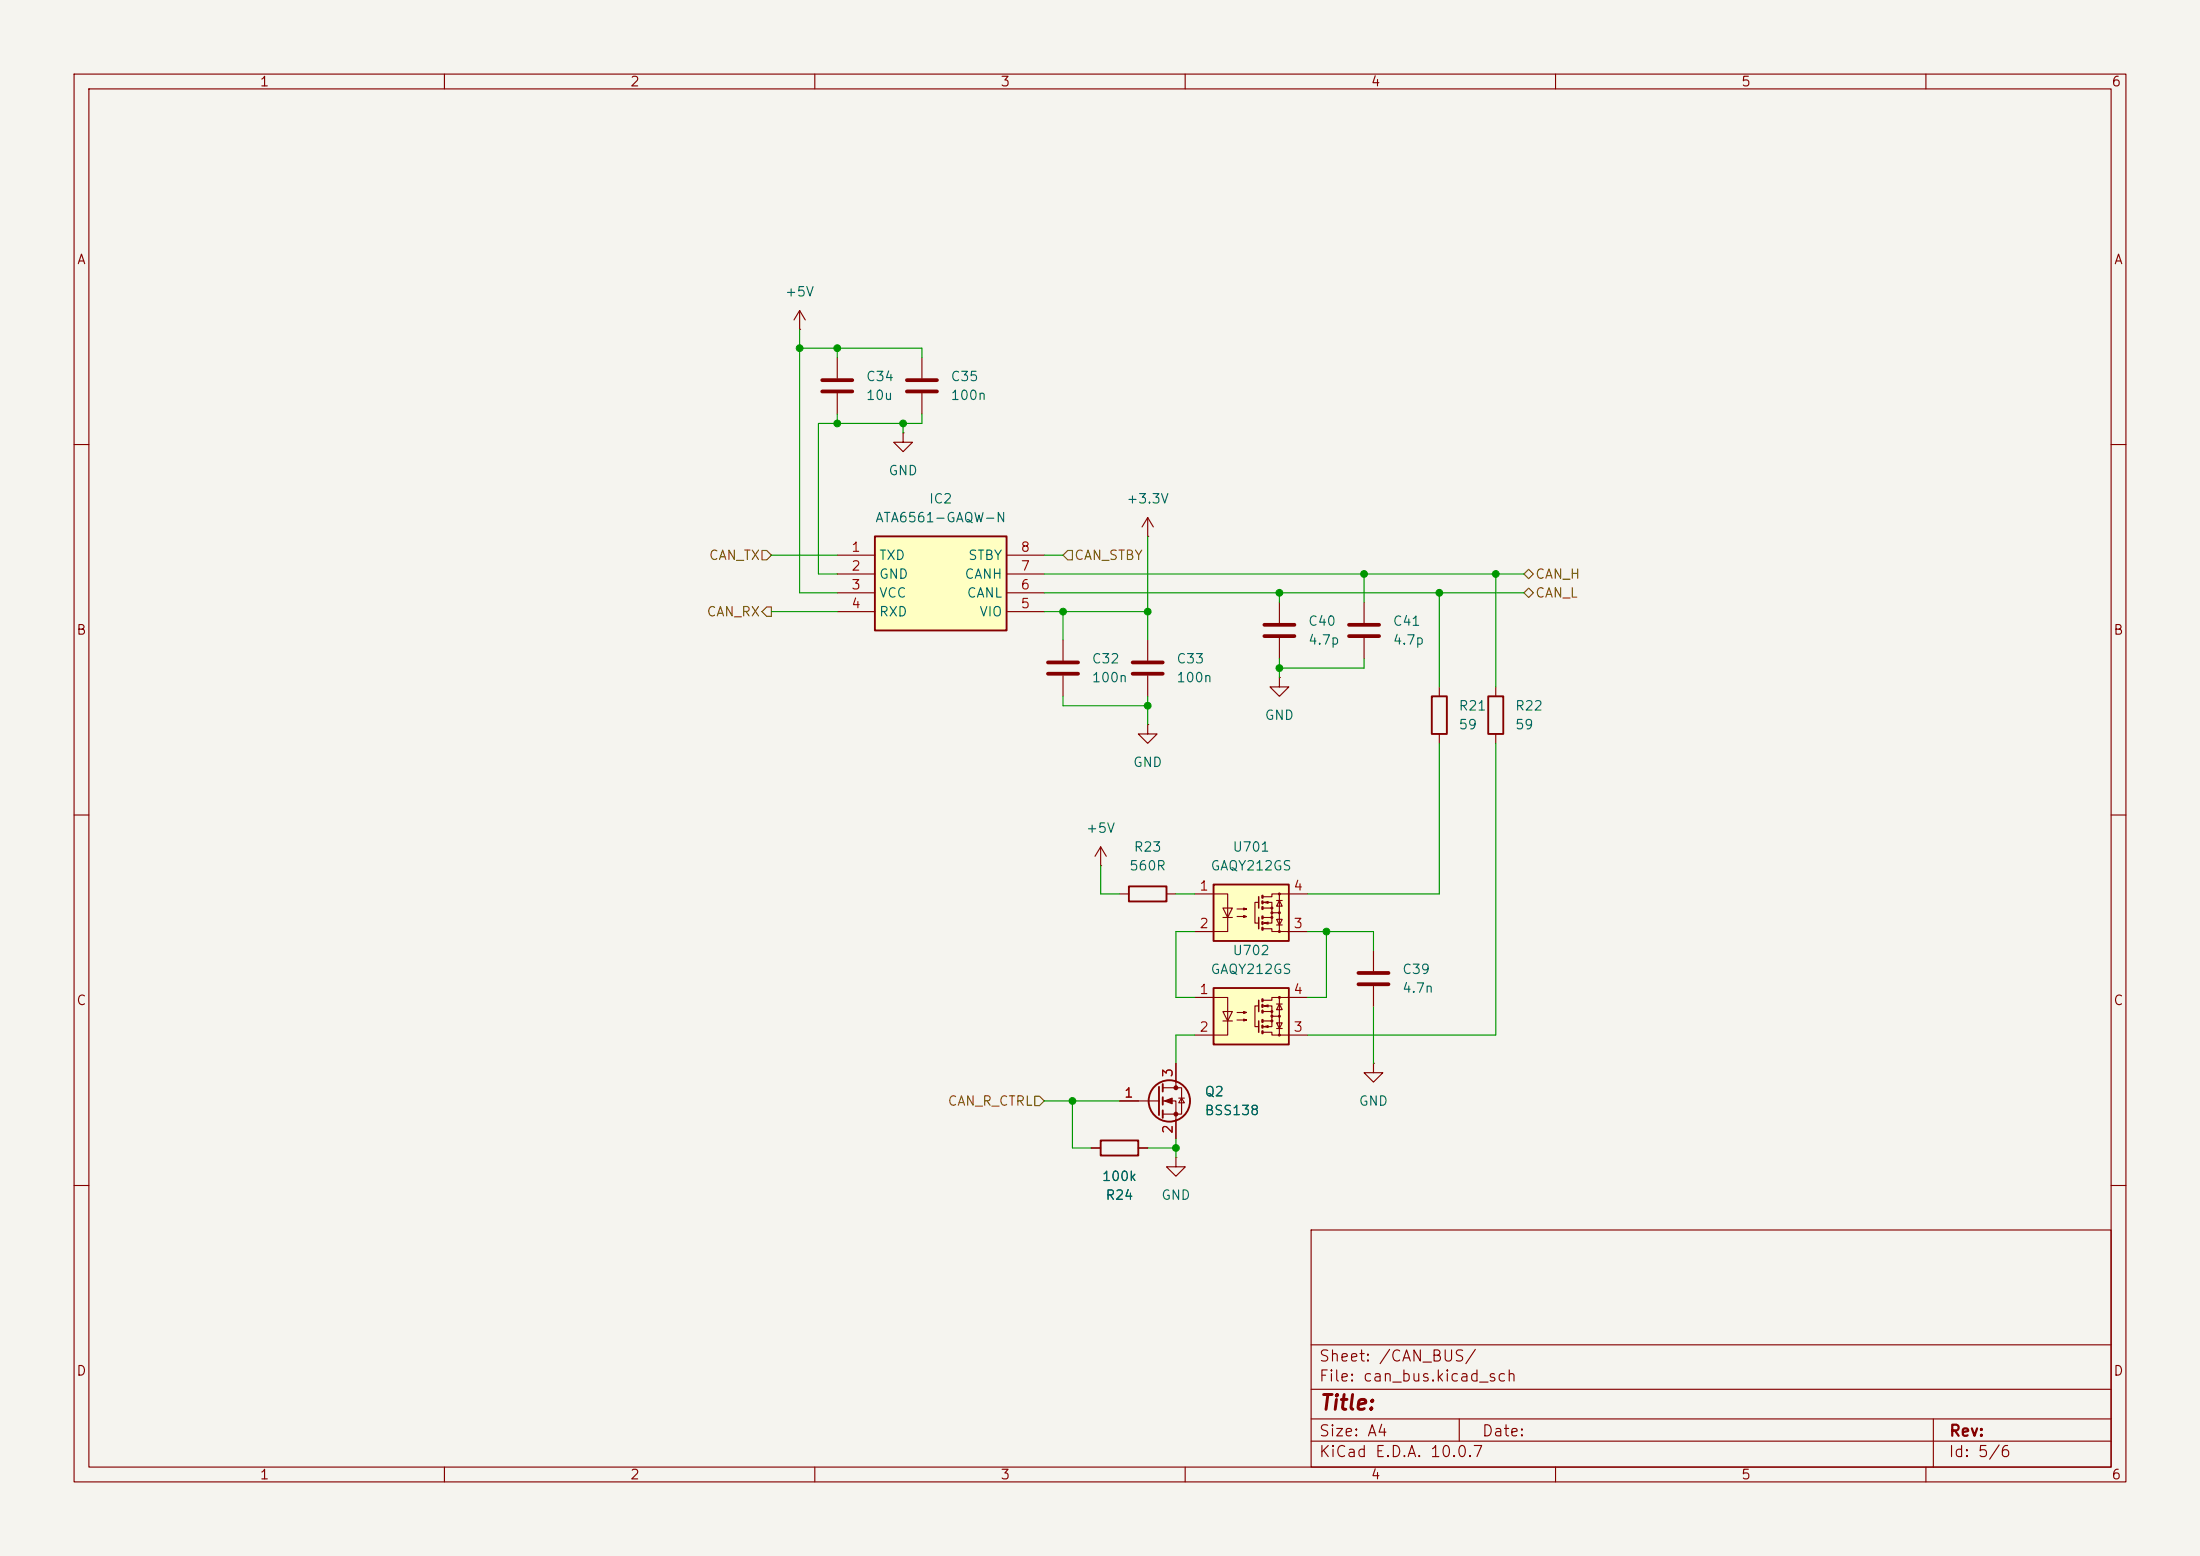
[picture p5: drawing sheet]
<svg xmlns="http://www.w3.org/2000/svg" width="297mm" height="210mm" viewBox="0 0 297 210" stroke-linecap="round" stroke-linejoin="round" font-family="sans-serif">
<path d="M0 0h297v210h-297z" fill="#f5f4ef" stroke="#f5f4ef" stroke-width=".14"/>
<g fill="none" stroke="#840000" stroke-width=".15">
<path d="M10 10h277v190h-277zM12 12h273v186h-273zM60 10v2M110 10v2M160 10v2M210 10v2M260 10v2M107.9 44.5h.1M107.9 41.9l-.7 1.3M107.9 41.9l.8 1.3M107.9 41.9v2.6M113 48.3v2.8"/>
<path d="M113 53.1v2.8M10 60h2M285 60h2M10 110h2M285 110h2M10 160h2M177 166h108v32h-108zM285 160h2M60 198v2M110 198v2M160 198v2M177 194.5h108"/>
<path d="M177 191.5h108M177 187.5h108M177 181.5h108M197 191.5v3M210 198v2M260 198v2M261 191.5v6.5"/>
</g>
<path d="M111 51.3h4.1M111 52.8h4.1" fill="none" stroke="#840000" stroke-width=".51"/>
<path d="M118.1 72.4h17.8v12.7h-17.8z" fill="#ffffc2"/>
<g fill="none" stroke="#840000" stroke-width=".25">
<path d="M118.1 72.4h17.8v12.7h-17.8zM156.5 146.7v3.8M157 146.3v1M157 148.1v1M157 149.9v1"/>
<circle cx="157.9" cy="148.6" r="2.79"/>
</g>
<g fill="none" stroke="#840000" stroke-width=".15">
<path d="M121.9 58.4v1.3h1.3l-1.3 1.3-1.3-1.3h1.3M121.9 58.4h.1M124.5 48.3v2.8M124.5 53.1v2.8M113 74.9h5.1M113 77.5h5.1M135.9 74.9h5.1M135.9 77.5h5.1M154.9 72.4h.1M154.9 69.9l-.7 1.2M154.9 69.9l.8 1.2M154.9 69.9v2.5"/>
<path d="M113 80h5.1M113 82.6h5.1M135.9 80h5.1M135.9 82.6h5.1M151.1 148.6h5.4M157 146.8h2.5v3.6h-2.5M157 148.6h1.7v5.1M158.7 143.5v3.3M159.1 148.2h.8M159.5 148.2l.4 .6h-.8zM185.4 143.5v1.3h1.3l-1.3 1.3-1.3-1.3h1.3M185.4 143.5h.1"/>
</g>
<path d="M122.4 51.3h4.1M122.4 52.8h4.1" fill="none" stroke="#840000" stroke-width=".51"/>
<g fill="#840000" stroke="#840000" stroke-width=".15">
<path d="M157.2 148.6l1-.4v.8z"/>
<circle cx="158.7" cy="146.8" r=".25"/>
<circle cx="158.7" cy="150.4" r=".25"/>
</g>
<path d="M163.8 133.4h10.2v7.6h-10.2z" fill="#ffffc2"/>
<path d="M163.8 133.4h10.2v7.6h-10.2z" fill="none" stroke="#840000" stroke-width=".25"/>
<g fill="none" stroke="#840000" stroke-width=".15">
<path d="M161.3 134.6h4.4v5.1h-4.4M165.1 136.5h1.3l-.7 1.3zM165.1 137.8h1.3M167 136.7h1.3l-.4 .1v-.3l.4 .2M167 137.7h1.3l-.4 .1v-.3l.4 .2M169.9 135.8h-.5v2.8h.5M170.6 135.8h1.1v.7M170.6 136.5h1.1v1.3h-1.1M170.6 139.3h1.1v.4h4.8M170.7 135.8l.5-.2v.3zM170.7 138.6l.5-.2v.3zM171.7 137.8v.8h-1.1"/>
<path d="M171.7 137.2h1M172.3 138h.8l-.4 .8zM172.3 135.5h.8M172.3 138.8h.8M172.7 135.5l.4 .8h-.8zM172.7 134.6v5.1M176.5 134.6h-4.8v.4h-1.1"/>
<circle cx="171.7" cy="137.8" r=".13"/>
<circle cx="171.7" cy="136.5" r=".13"/>
<circle cx="171.7" cy="137.2" r=".13"/>
<circle cx="172.7" cy="134.6" r=".13"/>
<circle cx="172.7" cy="139.7" r=".13"/>
<circle cx="172.7" cy="137.2" r=".13"/>
</g>
<path d="M169.9 135v1.5M169.9 137.8v1.5" fill="none" stroke="#840000" stroke-width=".2"/>
<path d="M170.4 134.9v.2M170.4 135.6v.3M170.4 136.4v.3M170.4 137.7v.2M170.4 138.4v.3M170.4 139.2v.2" fill="none" stroke="#840000" stroke-width=".33"/>
<path d="M163.8 119.4h10.2v7.6h-10.2z" fill="#ffffc2"/>
<path d="M193.3 94h2v5.1h-2zM200.9 94h2v5.1h-2zM152.4 119.6h5.1v2.1h-5.1zM163.8 119.4h10.2v7.6h-10.2zM148.6 153.9h5.1v2.1h-5.1z" fill="none" stroke="#840000" stroke-width=".25"/>
<g fill="none" stroke="#840000" stroke-width=".15">
<path d="M143.5 86.4v2.8M143.5 91.2v2.8M154.9 97.8v1.3h1.3l-1.3 1.2-1.2-1.2h1.2M154.9 97.8h.1M154.9 86.4v2.8M154.9 91.2v2.8M172.7 91.4v1.3h1.3l-1.3 1.3-1.3-1.3h1.3M172.7 91.4h.1M172.7 81.3v2.8M172.7 86.1v2.8M184.1 81.3v2.8M184.1 86.1v2.8"/>
<path d="M194.3 92.7v1.3M194.3 99.1v1.2M201.9 92.7v1.3M201.9 99.1v1.2M148.6 116.8h.1M148.6 114.3l-.8 1.3M148.6 114.3l.8 1.3M148.6 114.3v2.5M151.1 120.7h1.3M157.5 120.7h1.2M161.3 120.7h4.4v5h-4.4M165.1 122.6h1.3l-.7 1.2z"/>
<path d="M165.1 123.8h1.3M167 122.7h1.3l-.4 .1v-.2l.4 .1M167 123.7h1.3l-.4 .1v-.2l.4 .1M169.9 121.8h-.5v2.8h.5M170.6 121.8h1.1v.8M170.6 122.6h1.1v1.2h-1.1M170.6 125.3h1.1v.4h4.8M170.7 121.8l.5-.1v.2zM170.7 124.6l.5-.1v.2zM171.7 123.8v.8h-1.1M171.7 123.2h1M172.3 124.1h.8l-.4 .7z"/>
<path d="M172.3 121.5h.8M172.3 124.8h.8M172.7 121.5l.4 .8h-.8zM172.7 120.7v5M176.5 120.7h-4.8v.3h-1.1M185.4 128.3v2.8M185.4 133.1v2.8M147.3 154.9h1.3M151.1 148.6h2.6M153.7 154.9h1.2M158.7 156.2v1.3h1.3l-1.3 1.3-1.2-1.3h1.2M158.7 156.2h.1"/>
<path d="M158.7 143.5v2.6M158.7 151.1v2.6"/>
<circle cx="171.7" cy="122.6" r=".13"/>
<circle cx="171.7" cy="123.2" r=".13"/>
<circle cx="171.7" cy="123.8" r=".13"/>
<circle cx="172.7" cy="125.7" r=".13"/>
<circle cx="172.7" cy="120.7" r=".13"/>
<circle cx="172.7" cy="123.2" r=".13"/>
</g>
<path d="M169.9 121v1.6M169.9 123.8v1.5" fill="none" stroke="#840000" stroke-width=".2"/>
<path d="M170.4 120.9v.3M170.4 121.7v.2M170.4 122.4v.3M170.4 123.7v.3M170.4 124.5v.2M170.4 125.2v.3" fill="none" stroke="#840000" stroke-width=".33"/>
<path d="M141.5 89.4h4M141.5 90.9h4M152.9 89.4h4.1M152.9 90.9h4.1M170.7 84.3h4.1M170.7 85.9h4.1M182.1 84.3h4.1M182.1 85.9h4.1M183.4 131.3h4.1M183.4 132.8h4.1" fill="none" stroke="#840000" stroke-width=".51"/>
<path d="M102.9 74.3h.6l.6 .6-.6 .7h-.6zM144.1 74.3h.7v1.3h-.7l-.6-.7zM205.7 77.5l.7-.7 .6 .7-.6 .6zM103.5 81.9h.6v1.3h-.6l-.6-.6zM205.7 80l.7-.6 .6 .6-.6 .6zM139.7 148h.6l.7 .6-.7 .6h-.6z" fill="none" stroke="#725600" stroke-width=".15"/>
<g fill="none" stroke="#009600" stroke-width=".15">
<path d="M107.9 44.5v35.5h5.1M107.9 47h16.6v1.3M113 47v1.3M113 55.9v1.3M121.9 57.2v1.2M124.5 55.9v1.3h-14v20.3h2.5M104.1 74.9h8.9M141 74.9h2.5M141 77.5h64.7M154.9 72.4v14M184.1 77.5v3.8M201.9 77.5v15.2"/>
<path d="M104.1 82.6h8.9M141 82.6h13.9M141 80h64.7M143.5 94v1.3h11.4M143.5 82.6v3.8M154.9 94v3.8M172.7 80v1.3M172.7 88.9v2.5M184.1 88.9v1.3h-11.4M194.3 80v12.7M148.6 116.8v3.9h2.5M194.3 100.3v20.4h-17.8"/>
<path d="M201.9 100.3v39.4h-25.4M158.7 120.7h2.6M161.3 125.7h-2.6v8.9h2.6M161.3 139.7h-2.6v3.8M176.5 125.7h8.9v2.6M179.1 125.7v8.9h-2.6M185.4 135.9v7.6M141 148.6h10.1M144.8 148.6v6.3h2.5M154.9 154.9h3.8M158.7 153.7v2.5"/>
</g>
<g fill="#009600" stroke="#009600" stroke-width=".14">
<circle cx="194.3" cy="80" r=".46"/>
<circle cx="184.1" cy="77.5" r=".46"/>
<circle cx="172.7" cy="80" r=".46"/>
<circle cx="154.9" cy="82.6" r=".46"/>
<circle cx="121.9" cy="57.2" r=".46"/>
<circle cx="154.9" cy="95.3" r=".46"/>
<circle cx="113" cy="57.2" r=".46"/>
<circle cx="113" cy="47" r=".46"/>
<circle cx="107.9" cy="47" r=".46"/>
<circle cx="143.5" cy="82.6" r=".46"/>
<circle cx="144.8" cy="148.6" r=".46"/>
<circle cx="158.7" cy="154.9" r=".46"/>
<circle cx="172.7" cy="90.2" r=".46"/>
<circle cx="201.9" cy="77.5" r=".46"/>
<circle cx="179.1" cy="125.7" r=".46"/>
</g>
<text font-size="2" fill="#840000" x="178" y="190.8">Title:</text>
<g font-size="1.5" fill="#840000">
<text x="178" y="184.1">Sheet: /CAN_BUS/</text>
<text x="178" y="186.8">File: can_bus.kicad_sch</text>
<text x="178" y="197">KiCad E.D.A. 10.0.7</text>
<text x="178" y="194.2">Size: A4</text>
<text x="200" y="194.2">Date:</text>
<text x="263" y="197">Id: 5/6</text>
<text x="263" y="194.2">Rev:</text>
</g>
<g font-size="1.3" fill="#840000">
<text x="35" y="12">1</text>
<text x="85" y="12">2</text>
<text x="135" y="12">3</text>
<text x="185" y="12">4</text>
<text x="235" y="12">5</text>
<text x="285" y="12">6</text>
<text x="10.3" y="36">A</text>
<text x="285.3" y="36">A</text>
<text x="10.2" y="86">B</text>
<text x="285.2" y="86">B</text>
<text x="10.2" y="136">C</text>
<text x="285.2" y="136">C</text>
<text x="10.2" y="186">D</text>
<text x="285.2" y="186">D</text>
<text x="35" y="200">1</text>
<text x="85" y="200">2</text>
<text x="135" y="200">3</text>
<text x="185" y="200">4</text>
<text x="235" y="200">5</text>
<text x="285" y="200">6</text>
</g>
<g font-size="1.3" fill="#006464">
<text x="105.9" y="40.3">+5V</text>
<text x="116.8" y="51.8">C34</text>
<text x="128.3" y="51.8">C35</text>
<text x="116.8" y="54.3">10u</text>
<text x="128.3" y="54.3">100n</text>
<text x="119.9" y="64.5">GND</text>
<text x="118.1" y="70.8">ATA6561-GAQW-N</text>
<text x="125.3" y="68.3">IC2</text>
<text x="152" y="68.3">+3.3V</text>
<text x="118.6" y="75.9">TXD</text>
<text x="130.6" y="75.9">STBY</text>
<text x="118.6" y="78.4">GND</text>
<text x="118.6" y="81">VCC</text>
<text x="118.6" y="83.5">RXD</text>
<text x="130.1" y="78.4">CANH</text>
<text x="130.4" y="81">CANL</text>
<text x="132.1" y="83.5">VIO</text>
<text x="147.3" y="89.9">C32</text>
<text x="158.7" y="89.9">C33</text>
<text x="176.5" y="84.8">C40</text>
<text x="176.5" y="87.3">4.7p</text>
<text x="187.9" y="84.8">C41</text>
<text x="187.9" y="87.3">4.7p</text>
<text x="147.3" y="92.4">100n</text>
<text x="158.7" y="92.4">100n</text>
<text x="170.7" y="97.5">GND</text>
<text x="196.8" y="96.2">R21</text>
<text x="196.8" y="98.8">59</text>
<text x="204.5" y="96.2">R22</text>
<text x="204.5" y="98.8">59</text>
<text x="152.9" y="103.8">GND</text>
<text x="146.5" y="112.7">+5V</text>
<text x="152.4" y="117.8">560R</text>
<text x="153" y="115.3">R23</text>
<text x="163.3" y="117.8">GAQY212GS</text>
<text x="166.3" y="115.3">U701</text>
<text x="163.3" y="131.8">GAQY212GS</text>
<text x="166.3" y="129.2">U702</text>
<text x="189.2" y="131.8">C39</text>
<text x="189.2" y="134.3">4.7n</text>
<text x="162.5" y="148.3">Q2</text>
<text x="183.4" y="149.6">GND</text>
<text x="162.5" y="150.8">BSS138</text>
<text x="148.7" y="159.7">100k</text>
<text x="149.2" y="162.3">R24</text>
<text x="156.7" y="162.3">GND</text>
</g>
<g font-size="1.3" fill="#725600">
<text x="95.6" y="75.9">CAN_TX</text>
<text x="144.9" y="75.9">CAN_STBY</text>
<text x="95.3" y="83.5">CAN_RX</text>
<text x="207.2" y="78.4">CAN_H</text>
<text x="207.2" y="81">CAN_L</text>
<text x="127.9" y="149.6">CAN_R_CTRL</text>
</g>
<g font-size="1.3" fill="#a90000">
<text x="114.8" y="74.8">1</text>
<text x="114.8" y="77.3">2</text>
<text x="137.7" y="77.3">7</text>
<text x="137.7" y="74.8">8</text>
<text x="114.8" y="79.9">3</text>
<text x="114.8" y="82.4">4</text>
<text x="137.7" y="82.4">5</text>
<text x="137.7" y="79.9">6</text>
<text x="161.8" y="120.5">1</text>
<text x="161.8" y="125.6">2</text>
<text x="174.5" y="125.6">3</text>
<text x="174.5" y="120.5">4</text>
<text x="161.8" y="134.5">1</text>
<text x="174.5" y="134.5">4</text>
<text x="161.8" y="139.6">2</text>
<text x="174.5" y="139.6">3</text>
<text x="151.7" y="148.5">1</text>
<text x="158.6" y="145.5" transform="rotate(-90 158.6 145.5)">3</text>
<text x="158.6" y="153.1" transform="rotate(-90 158.6 153.1)">2</text>
</g>
</svg>
